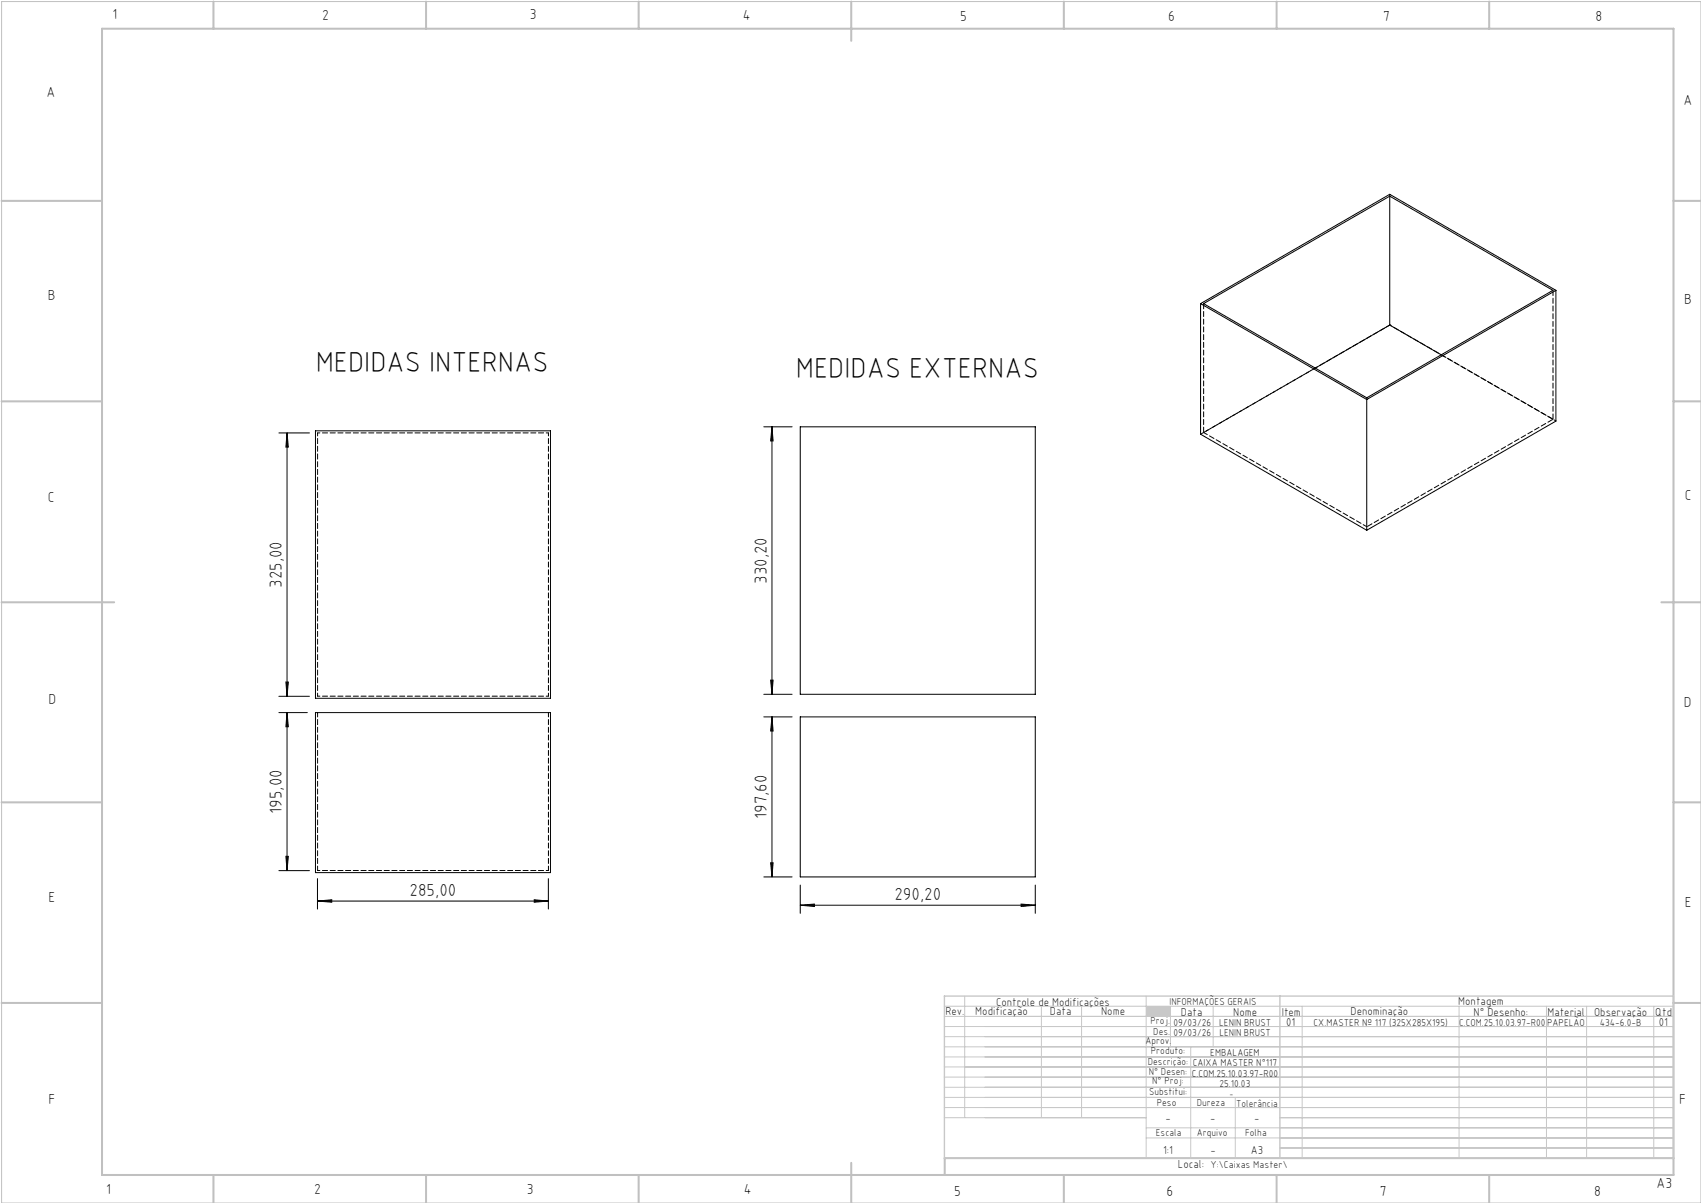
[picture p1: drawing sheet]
<svg xmlns="http://www.w3.org/2000/svg" width="420mm" height="297mm" viewBox="0 0 420 297" stroke-linecap="round" stroke-linejoin="round" font-family="sans-serif">
<path d="M.4 .4h419.6v296.6h-419.6z" fill="none" stroke="#c0c0c0" stroke-width=".25"/>
<g fill="none" stroke="#c0c0c0" stroke-width=".5">
<path d="M25.2 7.1h388v283h-388zM52.7 .4v6.7M105.2 .4v6.7M157.7 .4v6.7M210.2 .4v9.7M262.7 .4v6.7M315.2 .4v6.7M367.7 .4v6.7M.4 49.6h24.8M413.2 49.6h6.8M.4 99.1h24.8M413.2 99.1h6.8"/>
<path d="M.4 148.7h27.8M410.2 148.7h9.8M.4 198.1h24.8M413.2 198.1h6.8M.4 247.6h24.8M413.2 247.6h6.8M52.7 290.1v6.9M105.2 290.1v6.9M157.7 290.1v6.9M210.2 287.1v9.9M262.7 290.1v6.9M315.2 290.1v6.9"/>
<path d="M367.7 290.1v6.9M413.2 285.9h-179.9v4.2"/>
</g>
<g fill="none" stroke="#c3c8d2" stroke-width=".25">
<path d="M233.2 250.9h180M233.2 248.4h180M233.2 253.4h180M233.2 255.9h180M233.2 258.4h180M238.2 245.9v30M257.1 248.4v27.5M267.1 248.4v27.5M283 245.9v40M289 248.4v10M294 258.4v27.5M299.5 248.4v10"/>
<path d="M321.5 248.4v37.5M360.3 248.4v37.5M381.8 248.4v37.5M391.8 248.4v37.5M408.3 248.4v37.5M233.2 260.9h180M233.2 263.4h180M233.2 265.9h180M233.2 268.4h180M233.2 270.9h180M233.2 273.4h180M233.2 275.9h49.8"/>
<path d="M283 278.4h130.2M305 270.9v15M316 275.9h97.2M283 280.9h130.2M316 283.4h97.2"/>
</g>
<path d="M233.2 245.9h180v40h-180zM316 245.9v40" fill="none" stroke="#c3c8d2" stroke-width=".35"/>
<path d="M283 248.4h6v2.5h-6z" fill-rule="evenodd" fill="#c3c8d2"/>
<g fill="none" stroke="#000" stroke-width=".25">
<path d="M343.1 48.4v31.9M296.4 75v32.2l41.1 23.7M296.4 75l41.1 23.6M297.2 75l45.9-26.6 40.3 23.3-45.9 26.5zM384.2 71.7l-46.7 26.9M384.2 71.7v32.3l-46.7 26.9M384.2 71.7l-41.1-23.7-46.7 27M337.5 98.6v32.3M343.1 80.3l12.7 7.3M343.1 80.3l-18.3 10.6M68.9 106.9h7.5M70.9 106.9l.3 3.5h-.6z"/>
<path d="M70.9 106.9v65M77.9 106.4h58v66h-58zM188.6 105.4h7M190.6 105.4l.3 3.5h-.6zM190.6 105.4v66M197.6 105.4h58v66h-58zM68.9 175.9h7M68.9 171.9h7.5M70.6 168.4h.6l-.3 3.5zM70.9 175.9l.3 3.5h-.6zM70.9 175.9v39M77.9 175.9h58v39.5h-58z"/>
<path d="M188.6 171.4h7M188.6 177h7M190.3 167.9h.6l-.3 3.5zM190.6 177l.3 3.5h-.6zM190.6 177v39.5M197.6 177h58v39.5h-58zM68.9 214.9h7.5M70.6 211.4h.6l-.3 3.5zM78.4 216.9v7.5M135.4 216.9v7.5M188.6 216.5h7M190.3 213h.6l-.3 3.5z"/>
<path d="M197.6 218.5v7M255.6 218.5v7M78.4 222.5l3.5-.4v.6zM78.4 222.5h57M131.9 222.1l3.5 .4-3.5 .2zM197.6 223.5l3.5-.3v.6zM197.6 223.5h58M252.1 223.2l3.5 .3-3.5 .3z"/>
</g>
<g fill="#000">
<path d="M70.6 168.4h.6l-.3 3.5zM70.9 106.9l.3 3.5h-.6zM190.3 167.9h.6l-.3 3.5zM190.6 105.4l.3 3.5h-.6z"/>
<path d="M70.9 175.9l.3 3.5h-.6zM70.6 211.4h.6l-.3 3.5zM190.6 177l.3 3.5h-.6zM190.3 213h.6l-.3 3.5z"/>
<path d="M78.4 222.5l3.5-.4v.6zM131.9 222.1l3.5 .4-3.5 .2zM197.6 223.5l3.5-.3v.6zM252.1 223.2l3.5 .3-3.5 .3z"/>
</g>
<path d="M297.2 106.8l40.3 23.2M78.4 175.9v39M135.4 175.9v39" fill="none" stroke="#000" stroke-width=".25" stroke-dasharray="1.3 .6" stroke-dashoffset=".2"/>
<path d="M78.4 106.9h57M135.4 171.9h-57M78.4 214.9h57" fill="none" stroke="#000" stroke-width=".25" stroke-dasharray="1.3 .6" stroke-dashoffset=".7"/>
<path d="M135.4 106.9v65M78.4 171.9v-65" fill="none" stroke="#000" stroke-width=".25" stroke-dasharray="1.3 .6" stroke-dashoffset=".5"/>
<path d="M343.2 48v.4M297.2 74.9v31.9M383.5 71.7v31.8M324.8 90.9l-27.6 15.9M337.5 98.2v.4M343.2 80.2h.1M383.5 103.5l-27.6-15.9" fill="none" stroke="#000" stroke-width=".25" stroke-dasharray="1.3 .6"/>
<path d="M337.5 130l46-26.5" fill="none" stroke="#000" stroke-width=".25" stroke-dasharray="1.3 .6" stroke-dashoffset="-.2"/>
<path d="M343.2 80.2l-46.7 27" fill="none" stroke="#000" stroke-width=".25" stroke-dasharray="1.3 .6" stroke-dashoffset=".3"/>
<path d="M384.2 103.9l-41-23.7" fill="none" stroke="#000" stroke-width=".25" stroke-dasharray="1.3 .6" stroke-dashoffset=".8"/>
<g font-size="7.1">
<text x="77.9" y="91.8">MEDIDAS INTERNAS</text>
<text x="196.5" y="93.3">MEDIDAS EXTERNAS</text>
</g>
<g font-size="4.3">
<text x="69.6" y="145.2" transform="rotate(-90 69.6 145.2)">325,00</text>
<text x="189.3" y="144.2" transform="rotate(-90 189.3 144.2)">330,20</text>
<text x="69.6" y="200.9" transform="rotate(-90 69.6 200.9)">195,00</text>
<text x="189.3" y="202.2" transform="rotate(-90 189.3 202.2)">197,60</text>
<text x="101.1" y="221.1">285,00</text>
<text x="220.8" y="222.2">290,20</text>
</g>
<g font-size="3.6">
<text x="27.8" y="4.8">1</text>
<text x="79.5" y="4.9">2</text>
<text x="130.8" y="4.8">3</text>
<text x="183.4" y="4.9">4</text>
<text x="237.1" y="5.1">5</text>
<text x="288.4" y="5.2">6</text>
<text x="341.5" y="5.1">7</text>
<text x="394" y="5.2">8</text>
<text x="11.5" y="24">A</text>
<text x="415.7" y="25.8">A</text>
<text x="11.8" y="74.1">B</text>
<text x="415.8" y="75.1">B</text>
<text x="11.8" y="124">C</text>
<text x="416" y="123.5">C</text>
<text x="12" y="173.7">D</text>
<text x="415.8" y="174.7">D</text>
<text x="12" y="222.6">E</text>
<text x="416" y="223.9">E</text>
<text x="12" y="272.6">F</text>
<text x="414.6" y="272.6">F</text>
<text x="409" y="293.3">A3</text>
<text x="26.2" y="294.8">1</text>
<text x="77.6" y="294.8">2</text>
<text x="130.1" y="294.8">3</text>
<text x="183.7" y="294.7">4</text>
<text x="235.6" y="295.2">5</text>
<text x="288" y="295.2">6</text>
<text x="340.7" y="295.2">7</text>
<text x="393.6" y="295.2">8</text>
</g>
<g font-size="2.9">
<text x="240.8" y="250.6">Modificação</text>
<text x="259.2" y="250.6">Data</text>
<text x="271.9" y="250.6">Nome</text>
<text x="290.9" y="288.4">Local:</text>
</g>
<g font-size="2.8">
<text x="233.4" y="250.6">Rev.</text>
<text x="246" y="248.4">Controle de Modificações</text>
<text x="291.6" y="250.8">Data</text>
<text x="304.5" y="250.8">Nome</text>
<text x="316.5" y="250.9">Item</text>
<text x="333.5" y="250.5">Denominação</text>
<text x="360.1" y="248.2">Montagem</text>
<text x="363.9" y="250.8">N° Desenho:</text>
<text x="382.1" y="250.8">Material</text>
<text x="393.6" y="250.8">Observação</text>
<text x="408.7" y="250.9">Qtd</text>
<text x="317.6" y="253.3">01</text>
<text x="409.6" y="253.3">01</text>
<text x="287.7" y="276.9">-</text>
<text x="298.8" y="276.9">-</text>
<text x="309.7" y="276.9">-</text>
<text x="287.2" y="284.8">1:1</text>
<text x="298.9" y="284.8">-</text>
<text x="308.8" y="284.8">A3</text>
</g>
<g font-size="2.5">
<text x="288.7" y="248.2">INFORMAÇÕES GERAIS</text>
<text x="282.8" y="257.8">Aprov.</text>
<text x="284.1" y="252.9">Proj.</text>
<text x="284.8" y="255.4">Des.</text>
<text x="289.7" y="255.8">09/03/26</text>
<text x="289.7" y="253.3">09/03/26</text>
<text x="301" y="253.3">LENIN BRUST</text>
<text x="301.1" y="255.8">LENIN BRUST</text>
<text x="324.3" y="253.3">CX.MASTER Nº 117 (325X285X195)</text>
<text x="360.3" y="253.3">C.COM.25.10.03.97-R00</text>
<text x="382" y="253.3">PAPELÃO</text>
<text x="395" y="253.3">434-6.0-B</text>
<text x="283.4" y="262.9">Descrição:</text>
<text x="284.2" y="260.3">Produto:</text>
<text x="294.5" y="263.3">CAIXA MASTER N°117</text>
<text x="298.8" y="260.7">EMBALAGEM</text>
<text x="283.7" y="265.4">N° Desen:</text>
<text x="284.5" y="267.7">N° Proj:</text>
<text x="294.3" y="265.9">C.COM.25.10.03.97-R00</text>
<text x="301.1" y="268.3">25.10.03</text>
<text x="283.7" y="270.4">Substitui:</text>
<text x="285.6" y="273">Peso</text>
<text x="295.5" y="273">Dureza</text>
<text x="305.2" y="273.3">Tolerância</text>
<text x="285.4" y="280.4">Escala</text>
<text x="295.5" y="280.4">Arquivo</text>
<text x="307.5" y="280.4">Folha</text>
<text x="298.9" y="288.4">Y:\Caixas Master\</text>
</g>
<text font-size="2.1" x="303.5" y="270.9">-</text>
</svg>
